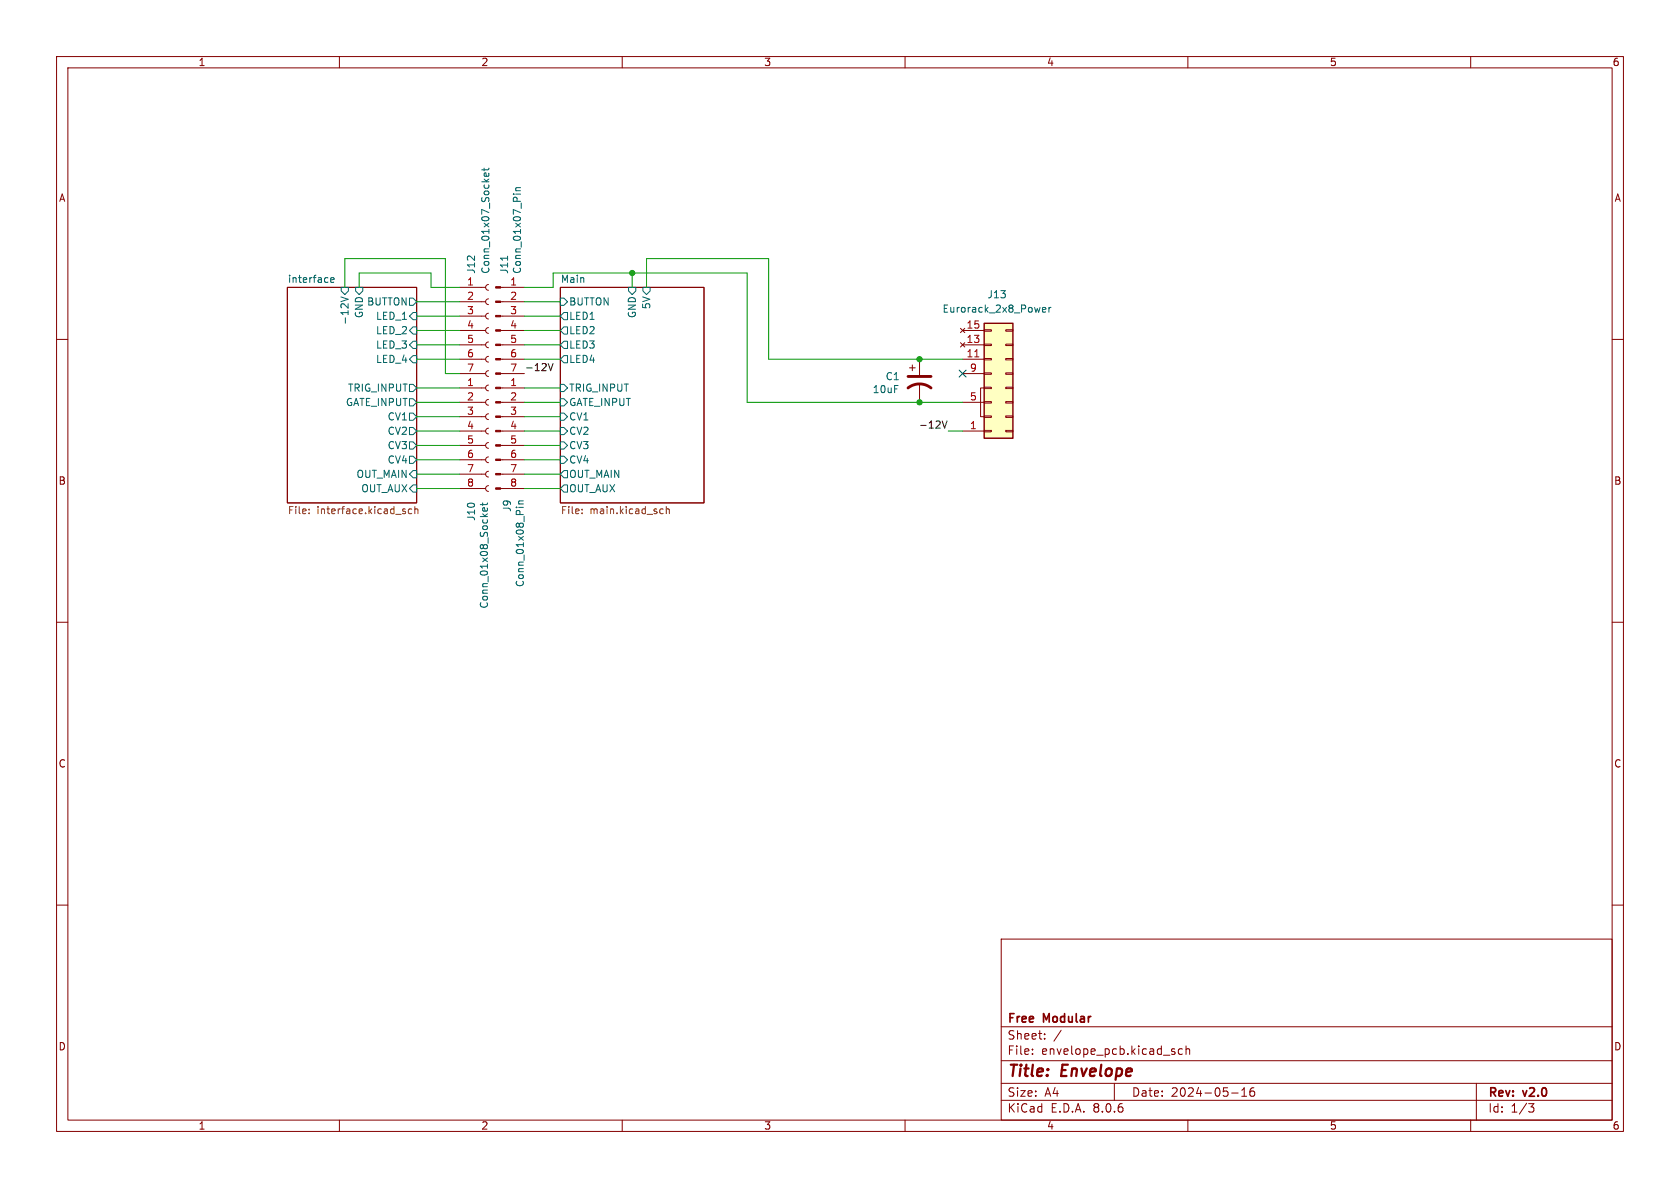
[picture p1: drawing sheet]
<svg xmlns="http://www.w3.org/2000/svg" width="297mm" height="210mm" viewBox="0 0 297 210" stroke-linecap="round" stroke-linejoin="round" font-family="sans-serif">
<g fill="none" stroke="#840000" stroke-width=".18">
<path d="M10 10h277v190h-277zM12 12h273v186h-273zM60 10v2M110 10v2M160 10v2M210 10v2M260 10v2M10 60h2M50.8 50.8h22.9v38.1h-22.9zM81.3 58.4h4.6M81.3 55.9h4.6M81.3 53.3h4.6"/>
<path d="M81.3 50.8h4.6M86.4 57.9l-.4 .2-.1 .3 .1 .4 .4 .1M86.4 55.4l-.4 .1-.1 .4 .1 .3 .4 .2M86.4 52.8l-.4 .2-.1 .3 .1 .4 .4 .1M86.4 50.3l-.4 .1-.1 .4 .1 .4 .4 .1M88.5 58.4h4.2M88.5 55.9h4.2M88.5 53.3h4.2M88.5 50.8h4.2M99.1 50.8h25.4v38.1h-25.4zM285 60h2M81.3 66h4.6"/>
<path d="M81.3 63.5h4.6M81.3 61h4.6M81.3 78.7h4.6M81.3 76.2h4.6M81.3 73.7h4.6M81.3 71.1h4.6M81.3 68.6h4.6M86.4 65.5l-.4 .2-.1 .3 .1 .4 .4 .1M86.4 63l-.4 .1-.1 .4 .1 .4 .4 .1M86.4 60.5l-.4 .1-.1 .4 .1 .3 .4 .2M86.4 78.2l-.4 .2-.1 .3 .1 .4 .4 .1M86.4 75.7l-.4 .1-.1 .4 .1 .4 .4 .1"/>
<path d="M86.4 73.2l-.4 .1-.1 .4 .1 .3 .4 .2M86.4 70.6l-.4 .2-.1 .3 .1 .4 .4 .1M86.4 68.1l-.4 .1-.1 .4 .1 .3 .4 .2M88.5 66h4.2M88.5 63.5h4.2M88.5 61h4.2M88.5 78.7h4.2M88.5 76.2h4.2M88.5 73.7h4.2M88.5 71.1h4.2M88.5 68.6h4.2M160.8 65h1"/>
<path d="M161.3 64.5v1M162.6 63.5v2.8M162.6 67.8v3.3M81.3 86.4h4.6M81.3 83.8h4.6M81.3 81.3h4.6M86.4 85.9l-.4 .1-.1 .4 .1 .3 .4 .2M86.4 83.3l-.4 .2-.1 .3 .1 .4 .4 .1M86.4 80.8l-.4 .1-.1 .4 .1 .3 .4 .2M88.5 86.4h4.2M88.5 83.8h4.2M88.5 81.3h4.2"/>
<path d="M10 110h2M285 110h2M10 160h2M285 160h2M177 166h108v32h-108zM60 198v2M110 198v2M160 198v2M177 194.5h108M177 191.5h108M177 187.5h108M177 181.5h108"/>
<path d="M182.5 186.3v.1M182.5 185.5v.1M184.7 183.6v.1M184.7 182.8v.1M187.6 182.1l-1.3 2M197 191.5v3M207.5 185.9l.2 .2-.2 .3M207.5 185.4l.2 .1M209 185.5l-.4-.1-.3 .3v.4l.2 .2h.5M209.7 185.5l.2-.1 .3 .1 .1 .9M209.7 184.9v1.5M210 198v2"/>
<path d="M217.7 193.2h1.2M219.5 193.8h.9M219.5 192.7l.5-.4v1.5M221.7 192.3a.59 .59 0 0 0-.7 .6v.6l.1 .2 .4 .1 .2-.1 .1-.5-.1-.3h-.5l-.2 .3M260 198v2M261 191.5v6.5M270.2 195.1h1l-.5 .6 .4 .1 .1 .5-.3 .3h-.4"/>
</g>
<g fill="none" stroke="#006464" stroke-width=".18">
<path d="M85.6 29.7v.5M86.4 30.6v.4l-.1 .2-.7-.1v-.5h.3l.1 .6M86.4 29.7l-.1 .3h-1.1M90.7 34.3h.2M91.2 34.3h.8M91.2 33.7h.8M92 33.2h-.8v.3l.1 .2M58.5 49.5l.6-.1-.1-.3h-.4l-.1 .2v.6h.5M60.3 52.5l1.2 .4-1.2 .4M60.3 50.8h1.3v.6l-.6 .7-.7-.7zM62.9 50.8h1.2v.6l-.6 .7-.6-.7zM72.4 52.7h.6l.7 .6-.7 .7h-.6z"/>
<path d="M73 57.8h.7v1.3h-.7l-.6-.7zM73 55.2h.7v1.3h-.7l-.6-.6zM89.7 45.3v.7M99.1 55.9l.6-.7h.6v1.3h-.6zM99.1 52.7h.6l.6 .6-.6 .7h-.6zM99.7 57.8h.6v1.3h-.6l-.6-.7zM111.1 50.8h1.3v.6l-.6 .7-.7-.7zM113.7 50.8h1.2v.6l-.6 .7-.6-.7zM72.4 75.6h.6l.7 .6-.7 .6h-.6zM72.4 73h.6l.7 .7-.7 .6h-.6zM72.4 78.1h.6l.7 .6-.7 .7h-.6zM72.4 67.9h.6l.7 .7-.7 .6h-.6z"/>
<path d="M72.4 70.5h.6l.7 .6-.7 .7h-.6zM73 62.9h.7v1.2h-.7l-.6-.6zM73 60.3h.7v1.3h-.7l-.6-.6zM99.1 78.1h.6l.6 .6-.6 .7h-.6zM99.1 75.6h.6l.6 .6-.6 .6h-.6zM99.1 67.9h.6l.6 .7-.6 .6h-.6zM99.1 70.5h.6l.6 .6-.6 .7h-.6zM99.1 73h.6l.6 .7-.6 .6h-.6zM99.1 61l.6-.7h.6v1.3h-.6zM99.7 62.9h.6v1.2h-.6l-.6-.6zM72.4 80.6h.6l.7 .7-.7 .6h-.6zM73 83.2h.7v1.3h-.7l-.6-.7z"/>
<path d="M73 85.7h.7v1.3h-.7l-.6-.6zM85.3 88.9v.5M86.1 89.8l.1 .4-.2 .1h-.6v-.5l.2-.1 .2 .6M86.2 88.9l-.2 .3h-1.1M91.3 89.7h.1M91.7 89.7h.8M91.7 89.1h.8M92.5 88.5l-.8 .1v.3l.1 .2M99.1 80.6h.6l.6 .7-.6 .6h-.6zM99.1 83.8l.6-.6h.6v1.3h-.6zM99.7 85.7h.6v1.3h-.6l-.6-.6z"/>
</g>
<path d="M54.6 90.7v.1M54.6 90v.1M71.6 90.4v.3M72.8 90h-.4l-.2 .2 .1 .5h.5M73.3 90.1l.2-.1h.3l.1 .8M73.3 89.5v1.3M102.9 90.7v.1M102.9 90v.1M116.9 90h.3M117.2 90.7l-.3 .1M117.8 90.1l.2-.1h.3v.8M117.8 89.5v1.3" fill="none" stroke="#725600" stroke-width=".18"/>
<g fill="#840000" stroke="#840000" stroke-width=".18">
<path d="M87.6 65.9h.9v.3h-.9z"/>
<path d="M87.6 63.4h.9v.2h-.9z"/>
<path d="M87.6 60.8h.9v.3h-.9z"/>
<path d="M87.6 58.3h.9v.2h-.9z"/>
<path d="M87.6 55.8h.9v.2h-.9z"/>
<path d="M87.6 53.2h.9v.3h-.9z"/>
<path d="M87.6 50.7h.9v.2h-.9z"/>
<path d="M87.6 86.2h.9v.3h-.9z"/>
<path d="M87.6 83.7h.9v.2h-.9z"/>
<path d="M87.6 81.2h.9v.2h-.9z"/>
<path d="M87.6 78.6h.9v.3h-.9z"/>
<path d="M87.6 76.1h.9v.2h-.9z"/>
<path d="M87.6 73.5h.9v.3h-.9z"/>
<path d="M87.6 71h.9v.2h-.9z"/>
<path d="M87.6 68.5h.9v.2h-.9z"/>
</g>
<path d="M160.5 68.6a3.3 3.3 0 0 1 4.1 0M160.5 66.5h4.1" fill="none" stroke="#840000" stroke-width=".51"/>
<path d="M174 57.2h5.1v20.3h-5.1z" fill="#ffffc2"/>
<g fill="none" stroke="#840000" stroke-width=".18">
<path d="M169.8 58l.8 .8M170.2 58.4h3.8M170.6 58l-.8 .8M174 58.3h1.3v.2h-1.3zM177.8 58.3h1.3v.2h-1.3zM169.8 60.6l.8 .7M170.2 76.2h3.8M170.2 63.5h3.8M170.2 61h3.8M170.2 71.1h3.8M170.2 66h3.8M170.6 60.6l-.8 .7"/>
<path d="M174 60.8h1.3v.3h-1.3zM174 63.4h1.3v.2h-1.3zM174 65.9h1.3v.3h-1.3zM174 68.5h1.3v.2h-1.3zM174 71h1.3v.2h-1.3zM174 73.5h1.3v.3h-1.3zM174 76.1h1.3v.2h-1.3zM174 68.6h-.6v5.1h.6M177.8 60.8h1.3v.3h-1.3zM177.8 63.4h1.3v.2h-1.3zM177.8 65.9h1.3v.3h-1.3zM177.8 68.5h1.3v.2h-1.3z"/>
<path d="M177.8 71h1.3v.2h-1.3zM177.8 73.5h1.3v.3h-1.3zM177.8 76.1h1.3v.2h-1.3z"/>
</g>
<path d="M174 57.2h5.1v20.3h-5.1z" fill="none" stroke="#840000" stroke-width=".25"/>
<path d="M172.3 63.1h.8" fill="none" stroke="#a90000" stroke-width=".18"/>
<path d="M184.3 54.8l.6-.2-.1-.2-.3-.1-.2 .2v.6h.5M185.4 54.3v.9M185.8 54.3l-.4 .3" fill="none" stroke="#006464" stroke-width=".18"/>
<path d="M96.9 64.3l.4 1.2 .5-1.2M166.6 74.4l.4 1.3 .4-1.3" fill="none" stroke="#0f0f0f" stroke-width=".18"/>
<g fill="none" stroke="#009600" stroke-width=".18">
<path d="M61 50.8v-5.1h17.7v20.3h2.6M63.5 50.8v-2.5h12.7v2.5h5.1M73.7 53.3h7.6M73.7 58.4h7.6M73.7 55.9h7.6M92.7 50.8h5.1v-2.5h34.3v22.8h38.1M92.7 53.3h6.4M92.7 58.4h6.4M92.7 55.9h6.4M111.8 48.3v2.5M114.3 50.8v-5.1h21.6v17.8h34.3M73.7 71.1h7.6"/>
<path d="M73.7 63.5h7.6M73.7 73.7h7.6M73.7 76.2h7.6M73.7 61h7.6M73.7 78.7h7.6M73.7 68.6h7.6M92.7 71.1h6.4M92.7 63.5h6.4M92.7 73.7h6.4M92.7 76.2h6.4M92.7 61h6.4M92.7 78.7h6.4"/>
<path d="M92.7 68.6h6.4M167.6 76.2h2.6M73.7 83.8h7.6M73.7 81.3h7.6M73.7 86.4h7.6M92.7 83.8h6.4M92.7 81.3h6.4M92.7 86.4h6.4"/>
</g>
<path d="M169.6 65.4l1.2 1.2M170.8 65.4l-1.2 1.2" fill="none" stroke="#000084" stroke-width=".18"/>
<g fill="#009600" stroke="#009600" stroke-width=".18">
<circle cx="162.6" cy="63.5" r=".46"/>
<circle cx="111.8" cy="48.3" r=".46"/>
<circle cx="162.6" cy="71.1" r=".46"/>
</g>
<g font-size="2.8" fill="#840000">
<text x="178" y="190.9">Title:</text>
<text x="187.7" y="190.9">Envelope</text>
</g>
<g font-size="2.1" fill="#840000">
<text x="178" y="184">Sheet:</text>
<text x="178" y="181.2">Free</text>
<text x="184.5" y="181.2">Modular</text>
<text x="178" y="186.7">File:</text>
<text x="184.1" y="186.7">envelope_pcb.kicad_sch</text>
<text x="178" y="196.9">KiCad</text>
<text x="178" y="194.1">Size:</text>
<text x="184.7" y="194.1">A4</text>
<text x="185.7" y="196.9">E.D.A.</text>
<text x="193.3" y="196.9">8.0.6</text>
<text x="200" y="194.1">Date:</text>
<text x="207" y="194.1">2024-05-16</text>
<text x="263" y="194.3">Rev:</text>
<text x="263" y="196.9">Id:</text>
<text x="267.1" y="196.9">1/3</text>
<text x="269.4" y="194.3">v2.0</text>
</g>
<g font-size="1.8" fill="#840000">
<text x="35" y="11.9">1</text>
<text x="85" y="11.9">2</text>
<text x="135" y="11.9">3</text>
<text x="185" y="11.9">4</text>
<text x="235" y="11.9">5</text>
<text x="285" y="11.9">6</text>
<text x="10.3" y="35.9">A</text>
<text x="285.3" y="35.9">A</text>
<text x="10.3" y="85.9">B</text>
<text x="285.3" y="85.9">B</text>
<text x="10.3" y="135.9">C</text>
<text x="285.3" y="135.9">C</text>
<text x="10.3" y="185.9">D</text>
<text x="285.3" y="185.9">D</text>
<text x="35" y="199.9">1</text>
<text x="85" y="199.9">2</text>
<text x="135" y="199.9">3</text>
<text x="185" y="199.9">4</text>
<text x="235" y="199.9">5</text>
<text x="285" y="199.9">6</text>
</g>
<g font-size="1.8" fill="#006464">
<text x="50.8" y="50.1">interface</text>
<text x="84.2" y="48.5" transform="rotate(-90 84.2 48.5)">J12</text>
<text x="86.7" y="48.5" transform="rotate(-90 86.7 48.5)">Conn_01x07_Socket</text>
<text x="90" y="48.5" transform="rotate(-90 90 48.5)">J11</text>
<text x="92.3" y="48.5" transform="rotate(-90 92.3 48.5)">Conn_01x07_Pin</text>
<text x="99.1" y="50.1">Main</text>
<text x="174.5" y="52.9">J13</text>
<text x="61.8" y="57.5" transform="rotate(-90 61.8 57.5)">-12V</text>
<text x="64.4" y="56.3" transform="rotate(-90 64.4 56.3)">GND</text>
<text x="64.8" y="54.2">BUTTON</text>
<text x="66.4" y="59.3">LED_2</text>
<text x="66.4" y="56.7">LED_1</text>
<text x="100.5" y="56.7">LED1</text>
<text x="100.5" y="59.3">LED2</text>
<text x="100.5" y="54.2">BUTTON</text>
<text x="112.6" y="56.3" transform="rotate(-90 112.6 56.3)">GND</text>
<text x="115.2" y="54.8" transform="rotate(-90 115.2 54.8)">5V</text>
<text x="166.5" y="55.5">Eurorack_2x8_Power</text>
<text x="66.4" y="64.4">LED_4</text>
<text x="66.4" y="61.8">LED_3</text>
<text x="100.5" y="64.4">LED4</text>
<text x="100.5" y="61.8">LED3</text>
<text x="61.1" y="72">GATE_INPUT</text>
<text x="61.4" y="69.4">TRIG_INPUT</text>
<text x="100.5" y="69.4">TRIG_INPUT</text>
<text x="100.5" y="72">GATE_INPUT</text>
<text x="154.2" y="69.7">10uF</text>
<text x="156.5" y="67.4">C1</text>
<text x="68.4" y="77.1">CV2</text>
<text x="68.4" y="74.5">CV1</text>
<text x="100.5" y="77.1">CV2</text>
<text x="100.5" y="74.5">CV1</text>
<text x="68.4" y="82.1">CV4</text>
<text x="68.4" y="79.6">CV3</text>
<text x="100.5" y="79.6">CV3</text>
<text x="100.5" y="82.1">CV4</text>
<text x="62.9" y="84.7">OUT_MAIN</text>
<text x="63.8" y="87.2">OUT_AUX</text>
<text x="100.5" y="87.2">OUT_AUX</text>
<text x="100.5" y="84.7">OUT_MAIN</text>
<text x="84.2" y="92.2" transform="rotate(-90 84.2 92.2)">J10</text>
<text x="90.5" y="90.6" transform="rotate(-90 90.5 90.6)">J9</text>
<text x="86.5" y="107.7" transform="rotate(-90 86.5 107.7)">Conn_01x08_Socket</text>
<text x="92.8" y="103.9" transform="rotate(-90 92.8 103.9)">Conn_01x08_Pin</text>
</g>
<g font-size="1.8" fill="#a90000">
<text x="82.5" y="50.5">1</text>
<text x="82.5" y="53.1">2</text>
<text x="90.1" y="50.5">1</text>
<text x="90.1" y="53.1">2</text>
<text x="82.5" y="55.6">3</text>
<text x="82.5" y="58.2">4</text>
<text x="90.1" y="55.6">3</text>
<text x="90.1" y="58.2">4</text>
<text x="170.8" y="58.2">15</text>
<text x="82.5" y="60.7">5</text>
<text x="82.5" y="63.2">6</text>
<text x="82.5" y="65.8">7</text>
<text x="90.1" y="60.7">5</text>
<text x="90.1" y="63.2">6</text>
<text x="90.1" y="65.8">7</text>
<text x="170.8" y="63.2">11</text>
<text x="170.8" y="60.7">13</text>
<text x="171.4" y="65.8">9</text>
<text x="82.5" y="68.3">1</text>
<text x="82.5" y="70.9">2</text>
<text x="90.1" y="68.3">1</text>
<text x="90.1" y="70.9">2</text>
<text x="171.4" y="70.9">5</text>
<text x="82.5" y="73.4">3</text>
<text x="82.5" y="75.9">4</text>
<text x="90.1" y="73.4">3</text>
<text x="90.1" y="75.9">4</text>
<text x="171.4" y="75.9">1</text>
<text x="82.5" y="78.5">5</text>
<text x="82.5" y="81">6</text>
<text x="82.5" y="83.6">7</text>
<text x="90.1" y="78.5">5</text>
<text x="90.1" y="81">6</text>
<text x="90.1" y="83.6">7</text>
<text x="82.5" y="86.1">8</text>
<text x="90.1" y="86.1">8</text>
</g>
<g font-size="1.8" fill="#0f0f0f">
<text x="92.7" y="65.7">-12V</text>
<text x="162.4" y="75.9">-12V</text>
</g>
<g font-size="1.8" fill="#725600">
<text x="50.8" y="91.2">File:</text>
<text x="56" y="91.2">interface.kicad_sch</text>
<text x="99.1" y="91.2">File:</text>
<text x="104.3" y="91.2">main.kicad_sch</text>
</g>
</svg>
